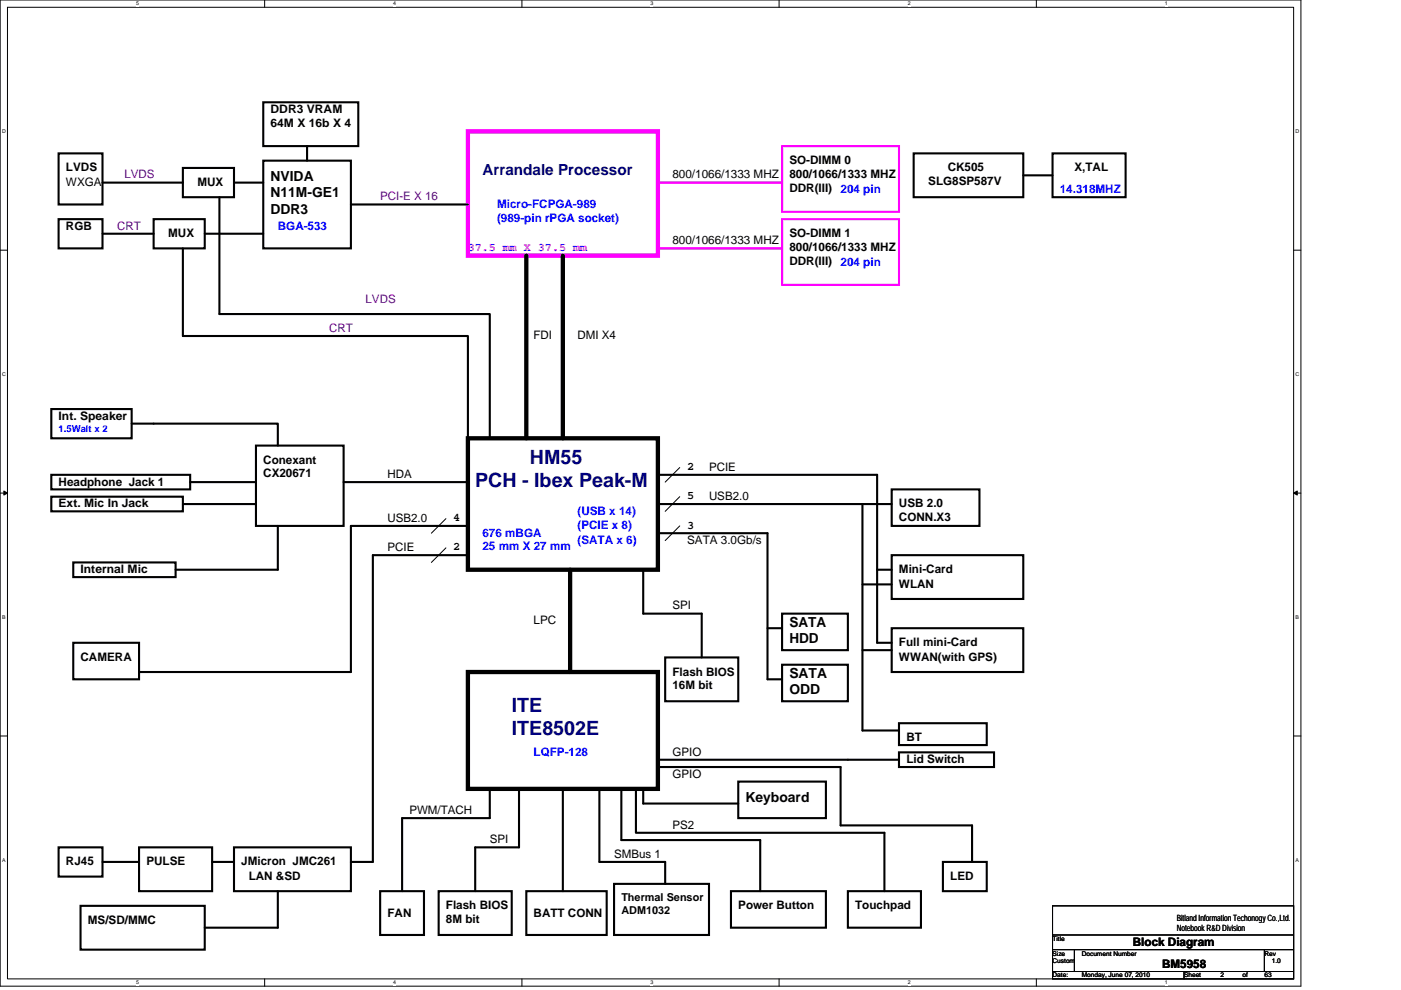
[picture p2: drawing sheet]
<svg xmlns="http://www.w3.org/2000/svg" width="297mm" height="210mm" viewBox="0 0 297 210" stroke-linecap="round" stroke-linejoin="round" font-family="sans-serif">
<path d="M0 0h275.8v209.2h-275.8zM1.6 1.5h272.7v206.1h-272.7z" fill="none" stroke="#000" stroke-width=".21"/>
<g fill="#fff">
<path d="M28.8 .2h.6v1.2h-.6z"/>
<path d="M28.8 207.8h.6v1.2h-.6z"/>
</g>
<path d="M56.1 0v1.5M56.1 207.6v1.6" fill="none" stroke="#000" stroke-width=".21"/>
<g fill="#fff">
<path d="M83.4 .2h.6v1.2h-.6z"/>
<path d="M83.4 207.8h.6v1.2h-.6z"/>
</g>
<path d="M110.7 0v1.5M110.7 207.6v1.6" fill="none" stroke="#000" stroke-width=".21"/>
<g fill="#fff">
<path d="M137.9 .2h.6v1.2h-.6z"/>
<path d="M137.9 207.8h.6v1.2h-.6z"/>
</g>
<path d="M165.2 0v1.5M165.2 207.6v1.6" fill="none" stroke="#000" stroke-width=".21"/>
<g fill="#fff">
<path d="M192.4 .2h.6v1.2h-.6z"/>
<path d="M192.4 207.8h.6v1.2h-.6z"/>
</g>
<path d="M219.7 0v1.5M219.7 207.6v1.6" fill="none" stroke="#000" stroke-width=".21"/>
<g fill="#fff">
<path d="M247 .2h.6v1.2h-.6z"/>
<path d="M247 207.8h.6v1.2h-.6z"/>
<path d="M.4 27.3h.8v1.2h-.8z"/>
<path d="M274.7 27.3h.8v1.2h-.8z"/>
<path d="M.4 78.8h.8v1.3h-.8z"/>
<path d="M274.7 78.8h.8v1.3h-.8z"/>
</g>
<path d="M0 53.1h1.6M274.3 53.1h1.5" fill="none" stroke="#000" stroke-width=".21"/>
<g fill="#fff">
<path d="M.4 130.3h.8v1.3h-.8z"/>
<path d="M274.7 130.3h.7v1.3h-.7z"/>
</g>
<path d="M0 104.6h1.6M274.3 104.6h1.5" fill="none" stroke="#000" stroke-width=".21"/>
<path d="M.8 104.1l.8 .5-.8 .4zM274.3 104.6l.7-.5v.9z" fill="#000" stroke="#000" stroke-width=".21"/>
<g fill="#fff">
<path d="M.4 181.9h.8v1.2h-.8z"/>
<path d="M274.7 181.9h.7v1.2h-.7z"/>
</g>
<g fill="none" stroke="#000" stroke-width=".21">
<path d="M144.1 99.2l-3.1 3.1M94.5 110l-3 3.1M94.5 116.2l-3 3.1M144.1 111.5l-3.1 3.2M144.1 105.3l-3.1 3.2M0 156.1h1.6M274.3 156.1h1.5M223.2 198.3h51.1M223.2 192.1h51.1v15.5h-51.1zM223.2 201.4h51.1M223.2 206.1h51.1M227.8 201.4v4.7"/>
<path d="M251 206.1v1.5M268.1 201.4v4.7"/>
</g>
<path d="M139.5 38.7h26.3M165.8 31h24.8v13.9h-24.8zM139.5 52.7h26.3M165.8 46.5h24.8v13.9h-24.8z" fill="none" stroke="#f0f" stroke-width=".44"/>
<path d="M111.6 54.2v38.8M119.3 54.2v38.8M99.2 93h40.3v27.8h-40.3zM120.9 120.8v21.7M99.2 142.5h40.3v24.8h-40.3z" fill="none" stroke="#000" stroke-width=".91"/>
<path d="M99.2 27.9h40.3v26.3h-40.3z" fill="none" stroke="#f0f" stroke-width=".91"/>
<g fill="none" stroke="#000" stroke-width=".44">
<path d="M12.4 32.5h9.3v10.9h-9.3zM21.7 38.7h17.1M38.8 35.6h10.8v6.2h-10.8zM49.6 38.7h6.2M55.8 21.7h20.2v9.3h-20.2zM55.8 34.1h18.6v18.6h-18.6zM65.1 31v3.1M193.7 32.5h23.3v9.3h-23.3zM217 37.2h6.2M223.2 32.5h15.5v9.3h-15.5zM12.4 46.5h9.3v6.2h-9.3zM21.7 49.6h10.9"/>
<path d="M32.6 46.5h10.8v6.2h-10.8zM38.8 52.7v18.6h60.4v21.7M43.4 49.6h12.4M46.5 41.8v24.8h57.3v26.4M74.4 43.4h24.8M10.9 86.8h17v6.2h-17zM27.9 89.9h31v4.6M54.3 94.5h18.6v17h-18.6zM10.9 100.7h29.4v3.1h-29.4zM10.9 105.3h27.9v3.2h-27.9zM15.5 119.3h21.7v3.1h-21.7zM38.8 106.9h15.5"/>
<path d="M40.3 102.3h14M58.9 111.5v9.3h-21.7M72.9 102.3h26.3M79.1 117.8h20.1M79.1 117.8v65h-4.7M99.2 111.5h-24.8v31h-44.9M139.5 113.1h23.2v31h3.1M139.5 106.9h43.4M139.5 100.7h46.5v35.6h3.1M182.9 106.9v48h7.7M182.9 106.9h6.2M189.1 117.8h27.9v9.2h-27.9z"/>
<path d="M189.1 103.8h18.6v7.7h-18.6zM15.5 136.3h14v7.8h-14zM136.4 120.8v9.4h12.4v9.2M141 139.4h15.5v9.3h-15.5zM162.7 133.2h3.1M165.8 130.2h14v7.7h-14zM182.9 124h6.2M182.9 137.9h6.2M186 120.8h3.1M189.1 133.2h27.9v9.3h-27.9zM165.8 141h14v7.7h-14zM190.6 159.6h20.2v3.1h-20.2z"/>
<path d="M190.6 153.4h18.6v4.6h-18.6zM12.4 179.7h9.3v6.2h-9.3zM29.5 179.7h15.5v9.3h-15.5zM49.6 179.7h24.8v9.3h-24.8zM103.8 167.3v6.2h-18.5v15.5M110 167.3v12.4h-9.2v9.3M119.3 167.3v21.7M127.1 167.3v15.5h13.9v4.7M131.7 167.3v10.9h29.5v10.8M134.8 167.3v9.3h52.7v12.4M136.4 167.3v3.1h20.1M139.5 161.1h51.1"/>
<path d="M139.5 162.7h38.7v12.4h27.9v7.7M156.5 165.8h18.6v7.7h-18.6zM17.1 192.1h26.3v9.3h-26.3zM21.7 182.8h7.8M45 182.8h4.6M58.9 189v7.8h-15.5M80.6 189h9.3v9.3h-9.3zM93 189h15.5v9.3h-15.5zM111.6 189h17v9.3h-17zM130.2 187.5h20.1v10.8h-20.1zM155 189h20.1v7.8h-20.1zM179.8 189h15.5v7.8h-15.5z"/>
<path d="M199.9 182.8h9.3v6.2h-9.3z"/>
</g>
<circle cx="49.6" cy="182.8" r=".22" fill="#000"/>
<g font-size="4.2" fill="#000080">
<text x="112.3" y="98.4">HM55</text>
<text x="100.7" y="103.3">PCH - Ibex Peak-M</text>
<text x="108.5" y="151.1">ITE</text>
<text x="108.5" y="156">ITE8502E</text>
</g>
<text font-size="3.2" fill="#000080" x="102.3" y="37.1">Arrandale Processor</text>
<g font-size="2.9">
<text x="57.4" y="38.4">NVIDA</text>
<text x="57.4" y="41.8">N11M-GE1</text>
<text x="57.4" y="45.3">DDR3</text>
<text x="167.4" y="132.9">SATA</text>
<text x="167.4" y="136.4">HDD</text>
<text x="167.4" y="143.7">SATA</text>
<text x="167.4" y="147.2">ODD</text>
<text x="158.1" y="170.1">Keyboard</text>
</g>
<g font-size="2.5">
<text x="57.4" y="24">DDR3 VRAM</text>
<text x="57.4" y="26.9">64M X 16b X 4</text>
<text x="167.4" y="34.8">SO-DIMM 0</text>
<text x="14" y="39.4">WXGA</text>
<text x="14" y="36.4">LVDS</text>
<text x="41.9" y="39.5">MUX</text>
<text x="142.6" y="37.8">800/1066/1333 MHZ</text>
<text x="167.4" y="37.7">800/1066/1333 MHZ</text>
<text x="167.4" y="40.7">DDR(III)</text>
<text x="196.8" y="39.3">SLG8SP587V</text>
<text x="200.9" y="36.4">CK505</text>
<text x="227.8" y="36.4">X,TAL</text>
<text x="14" y="48.8">RGB</text>
<text x="35.7" y="50.3">MUX</text>
<text x="142.6" y="51.8">800/1066/1333 MHZ</text>
<text x="167.4" y="50.3">SO-DIMM 1</text>
<text x="167.4" y="53.2">800/1066/1333 MHZ</text>
<text x="167.4" y="56.2">DDR(III)</text>
<text x="113.1" y="71.9">FDI</text>
<text x="122.4" y="71.9">DMI X4</text>
<text x="12.4" y="89">Int. Speaker</text>
<text x="55.8" y="98.3">Conexant</text>
<text x="55.8" y="101.3">CX20671</text>
<text x="82.1" y="101.4">HDA</text>
<text x="145.7" y="99.7">2</text>
<text x="150.3" y="99.8">PCIE</text>
<text x="12.4" y="107.6">Ext. Mic In Jack</text>
<text x="12.4" y="103">Headphone Jack 1</text>
<text x="145.7" y="105.9">5</text>
<text x="150.3" y="106">USB2.0</text>
<text x="190.6" y="107.6">USB 2.0</text>
<text x="82.1" y="110.7">USB2.0</text>
<text x="96.1" y="110.6">4</text>
<text x="145.7" y="112.1">3</text>
<text x="190.6" y="110.6">CONN.X3</text>
<text x="82.1" y="116.9">PCIE</text>
<text x="96.1" y="116.8">2</text>
<text x="145.7" y="115.3">SATA 3.0Gb/s</text>
<text x="17.1" y="121.6">Internal Mic</text>
<text x="190.6" y="124.7">WLAN</text>
<text x="190.6" y="121.6">Mini-Card</text>
<text x="142.6" y="129.3">SPI</text>
<text x="113.1" y="132.4">LPC</text>
<text x="190.6" y="137.1">Full mini-Card</text>
<text x="17.1" y="140.2">CAMERA</text>
<text x="142.6" y="143.3">Flash BIOS</text>
<text x="190.6" y="140.2">WWAN(with GPS)</text>
<text x="142.6" y="146.2">16M bit</text>
<text x="142.6" y="160.3">GPIO</text>
<text x="192.2" y="161.9">Lid Switch</text>
<text x="192.2" y="157.2">BT</text>
<text x="142.6" y="164.9">GPIO</text>
<text x="86.8" y="172.7">PWM/TACH</text>
<text x="103.8" y="178.9">SPI</text>
<text x="142.6" y="175.7">PS2</text>
<text x="14" y="183.6">RJ45</text>
<text x="31" y="183.6">PULSE</text>
<text x="51.2" y="183.6">JMicron JMC261</text>
<text x="130.2" y="181.9">SMBus 1</text>
<text x="52.7" y="186.7">LAN &amp;SD</text>
<text x="201.5" y="186.7">LED</text>
<text x="18.6" y="196">MS/SD/MMC</text>
<text x="82.1" y="194.4">FAN</text>
<text x="94.5" y="192.8">Flash BIOS</text>
<text x="94.5" y="195.8">8M bit</text>
<text x="113.1" y="194.4">BATT CONN</text>
<text x="156.5" y="192.8">Power Button</text>
<text x="181.3" y="192.8">Touchpad</text>
<text x="240.2" y="200.6">Block Diagram</text>
<text x="246.4" y="205.3">BM5958</text>
</g>
<g font-size="2.5" fill="#800080">
<text x="26.4" y="37.8">LVDS</text>
<text x="80.6" y="42.5">PCI-E X 16</text>
<text x="24.8" y="48.7">CRT</text>
<text x="77.5" y="64.2">LVDS</text>
<text x="69.8" y="70.4">CRT</text>
</g>
<g font-size="2.5" fill="#00f">
<text x="178.2" y="41">204 pin</text>
<text x="224.7" y="41">14.318MHZ</text>
<text x="105.4" y="44.1">Micro-FCPGA-989</text>
<text x="105.4" y="47">(989-pin rPGA socket)</text>
<text x="58.9" y="48.8">BGA-533</text>
<text x="178.2" y="56.5">204 pin</text>
<text x="102.3" y="113.8">676 mBGA</text>
<text x="122.4" y="109.2">(USB x 14)</text>
<text x="122.4" y="112.3">(PCIE x 8)</text>
<text x="102.3" y="116.8">25 mm X 27 mm</text>
<text x="122.4" y="115.4">(SATA x 6)</text>
<text x="113.1" y="160.3">LQFP-128</text>
</g>
<text font-size="2.5" fill="#8000ff" x="99.2" y="53.2">37.5 mm X 37.5 mm</text>
<g font-size="2.3">
<text x="131.7" y="191.2">Thermal Sensor</text>
<text x="131.7" y="193.9">ADM1032</text>
</g>
<text font-size="2" fill="#00f" x="12.4" y="91.7">1.5Walt x 2</text>
<g font-size="1.8">
<text x="249.5" y="195.4">Bitland Information Techonogy Co.,Ltd.</text>
<text x="249.5" y="197.5">Notebook R&amp;D Division</text>
</g>
<g font-size="1.4">
<text x="223.2" y="199.6">Title</text>
<text x="223.2" y="202.7">Size</text>
<text x="229.3" y="202.7">Document Number</text>
<text x="268.1" y="202.7">Rev</text>
<text x="223.2" y="204.2">Custom</text>
<text x="223.2" y="207.3">Date:</text>
<text x="229.3" y="207.3">Monday, June 07, 2010</text>
<text x="251" y="207.3">Sheet</text>
<text x="258.8" y="207.3">2</text>
<text x="263.4" y="207.3">of</text>
<text x="268.1" y="207.3">63</text>
<text x="269.6" y="204.2">1.0</text>
</g>
<g font-size="1.1">
<text x="28.8" y="1.2">5</text>
<text x="83.4" y="1.2">4</text>
<text x="137.9" y="1.2">3</text>
<text x="192.4" y="1.2">2</text>
<text x="247" y="1.2">1</text>
<text x=".4" y="28.3">D</text>
<text x="274.7" y="28.3">D</text>
<text x=".4" y="79.8">C</text>
<text x="274.7" y="79.8">C</text>
<text x=".4" y="131.3">B</text>
<text x="274.7" y="131.3">B</text>
<text x=".4" y="182.9">A</text>
<text x="274.7" y="182.9">A</text>
<text x="28.8" y="208.8">5</text>
<text x="83.4" y="208.8">4</text>
<text x="137.9" y="208.8">3</text>
<text x="192.4" y="208.8">2</text>
<text x="247" y="208.8">1</text>
</g>
</svg>
